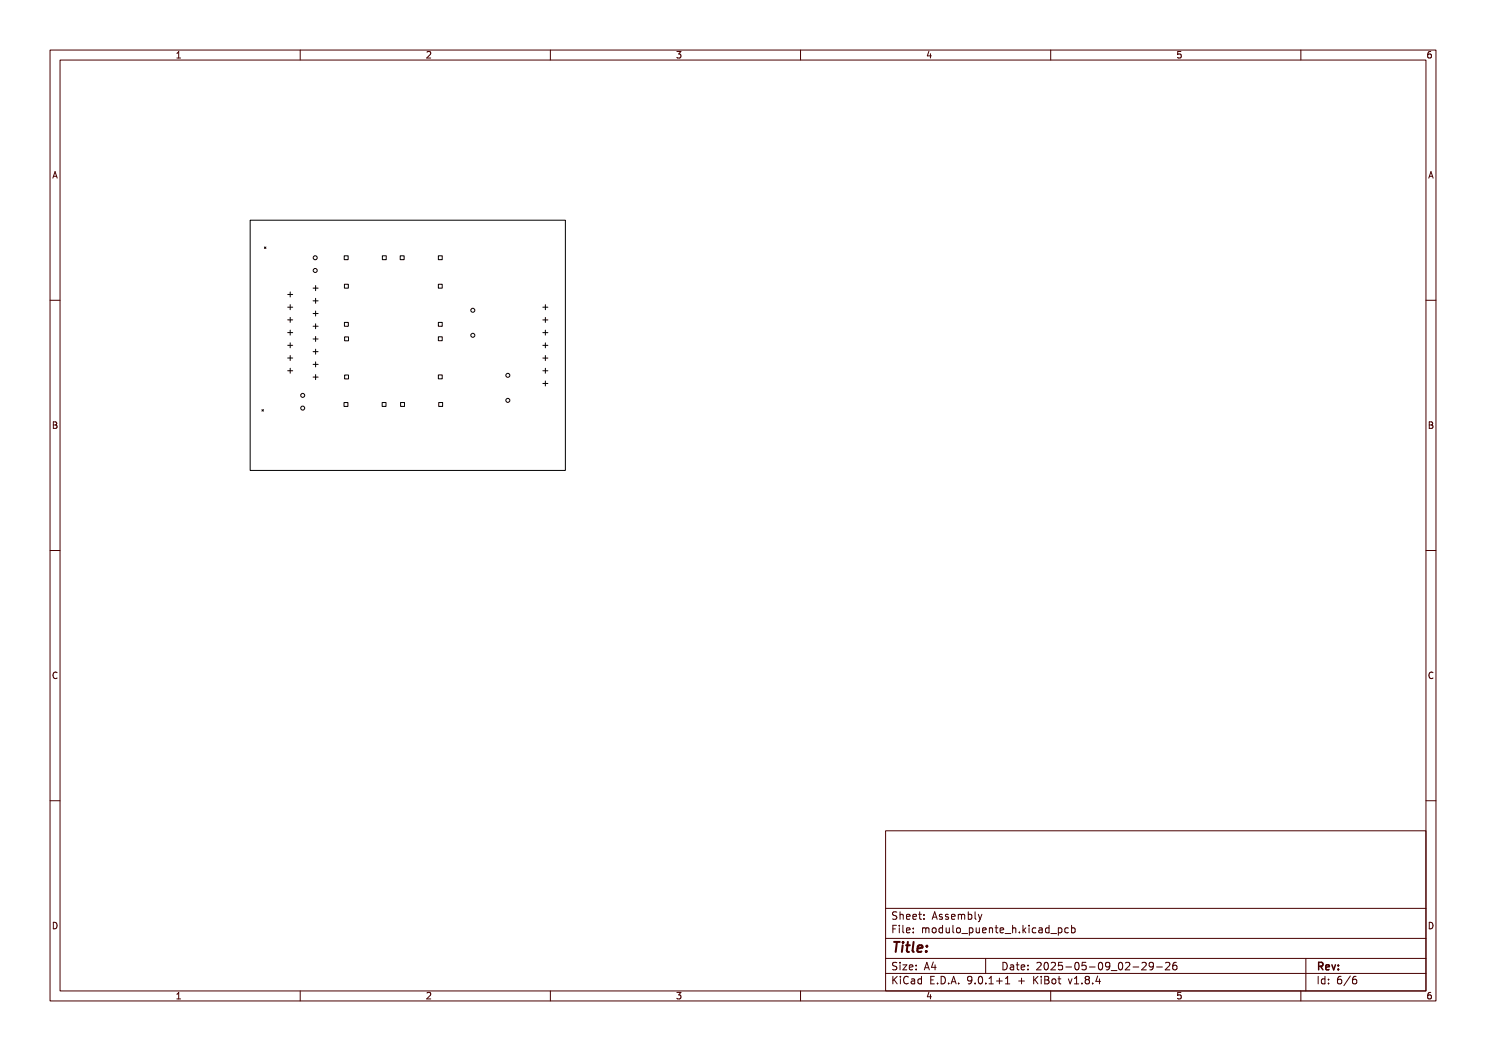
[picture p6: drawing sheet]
<svg xmlns="http://www.w3.org/2000/svg" width="297mm" height="210mm" viewBox="0 0 297 210" stroke-linecap="round" stroke-linejoin="round" font-family="sans-serif">
<g fill="none" stroke="#000" stroke-width=".2">
<path d="M50 44h63v50h-63zM52.9 49.4l.2 .2M53.1 49.4l-.2 .2M57.5 58.8h1M58 58.3v1M62.6 57.6h1M63.1 57.1v1M63.1 59.6v1M68.8 51.1h.8v.8h-.8zM68.8 56.8h.8v.8h-.8zM76.4 51.1h.8v.8h-.8zM80 51.1h.8v.8h-.8z"/>
<path d="M87.6 56.8h.8v.8h-.8zM87.6 51.1h.8v.8h-.8zM57.5 74.1h1M57.5 71.5h1M57.5 69h1M57.5 66.5h1M57.5 63.9h1M57.5 61.4h1M58 60.9v1M58 63.4v1M58 66v1M58 68.5v1"/>
<path d="M58 71v1M58 73.6v1M62.6 75.3h1M62.6 72.8h1M62.6 70.3h1M62.6 67.7h1M62.6 65.2h1M62.6 62.6h1M62.6 60.1h1M63.1 62.1v1.1M63.1 64.7v1M63.1 67.2v1"/>
<path d="M63.1 69.8v1M63.1 72.3v1M63.1 74.8v1.1M68.8 64.4h.8v.8h-.8zM68.9 74.9h.8v.8h-.8zM68.9 67.3h.8v.8h-.8zM87.6 74.9h.8v.8h-.8zM87.6 67.3h.8v.8h-.8zM87.6 64.4h.8v.8h-.8zM108.5 76.6h1M108.5 74.1h1M108.5 71.5h1"/>
<path d="M108.5 69h1M108.5 66.5h1M108.5 63.9h1M108.5 61.4h1M109 60.9v1M109 63.4v1M109 66v1M109 68.5v1M109 71v1M109 73.6v1M109 76.1v1M52.4 81.9l.2 .3"/>
<path d="M52.6 81.9l-.2 .3M68.8 80.4h.7v.8h-.7zM76.4 80.4h.8v.8h-.8zM80.1 80.4h.7v.8h-.7zM87.7 80.4h.8v.8h-.8z"/>
<circle cx="63" cy="51.5" r=".4"/>
<circle cx="63" cy="54" r=".4"/>
<circle cx="60.5" cy="79" r=".4"/>
<circle cx="94.5" cy="62" r=".4"/>
<circle cx="94.5" cy="67" r=".4"/>
<circle cx="101.5" cy="80" r=".4"/>
<circle cx="101.5" cy="75" r=".4"/>
<circle cx="60.5" cy="81.5" r=".4"/>
</g>
<g fill="none" stroke="#480000" stroke-width=".2">
<path d="M10 10h277v190h-277zM12 12h273v186h-273zM35.3 11.6h.8M35.3 10.7l.4-.4v1.3M60 10v2M85.3 10.4l.5-.1 .3 .4-.8 .9h.8M110 10v2M135.3 10.3h.8l-.4 .5 .3 .1v.6l-.2 .1-.5-.1M160 10v2M185.7 10.2l-.4 1h.9M186 10.7v.9M210 10v2"/>
<path d="M236 10.3h-.6l-.1 .6 .2-.1 .5 .1 .1 .1-.1 .5-.2 .1-.5-.1M260 10v2M286 10.3l-.4 .1-.2 .2-.1 .7 .3 .3 .4-.1 .1-.5-.1-.1-.4-.1-.3 .2M10.6 35.6l.4-1.3 .4 1.3M10.7 35.2h.6M285.6 35.6l.4-1.3 .4 1.3M285.7 35.2h.6M10 60h2M285 60h2M10.7 84.3h.4l.2 .2-.2 .4 .2 .1 .1 .3-.2 .3h-.5zM10.7 84.9h.4M285.7 84.3h.4l.2 .2-.2 .4 .2 .1 .1 .3-.2 .3h-.5z"/>
<path d="M285.7 84.9h.4M10 110h2M285 110h2M11.4 134.4a.62 .62 0 0 0-.9 .5 .62 .62 0 0 0 .7 .7l.2-.1M286.4 134.4a.62 .62 0 0 0-.9 .5 .62 .62 0 0 0 .7 .7l.2-.1M10 160h2M285 160h2M177 166h108v32h-108zM10.7 184.3a.66 .66 0 0 1 .7 .6 .66 .66 0 0 1-.7 .7zM35.3 198.7l.4-.4v1.3M35.3 199.6h.8M60 198v2"/>
<path d="M85.3 198.4l.5-.1 .3 .4-.8 .9h.8M110 198v2M135.3 198.3h.8l-.4 .5 .3 .1v.6l-.2 .1-.5-.1M160 198v2M177 194.5h108M177 191.5h108M177 187.5h108M177 181.5h108M178.5 195.1v1.5M178.5 185.6h.5M178.7 195.7l.6 .9M179.2 184.9h-.7v1.5"/>
<path d="M179.2 192.4l-.5-.1-.2 .1v.5l.6 .3 .1 .3-.2 .3-.6-.1M179.2 182.3l-.5-.1-.2 .1v.5l.6 .3 .1 .3-.2 .3-.6-.1M179.3 195.1l-.8 .9M179.7 184.9v.1M179.7 185.4v1M179.9 182.2v1.5M179.9 192.3v.1M179.9 192.8v1M179.9 182.8l.2-.1 .4 .1v.9M180 195.1v.1M180 195.6v1M180.5 192.8h.7l-.7 1h.7"/>
<path d="M180.5 184.9v1.3l.2 .2M181.2 185.9l.7-.2-.1-.2-.4-.1-.2 .2v.7h.6M181.2 183.2l.7-.1-.1-.3-.4-.1-.2 .2v.7h.6M181.5 195.2a.71 .71 0 0 0-1 .5 .71 .71 0 0 0 .7 .9l.3-.1M181.7 193.3l.8-.1-.1-.3-.4-.1-.3 .2 .1 .7h.6M182.2 195.7h.5l.1 .9M182.5 183.2l.7-.1-.1-.3-.4-.1-.2 .2v.7h.6M182.5 186.3v.1M182.5 185.5v.1M182.8 196h-.5l-.2 .2 .2 .4 .5-.1M183.1 193.7v.1M183.1 192.9v.1"/>
<path d="M183.6 182.7h.6M183.8 182.2v1.3l.4 .2M184.2 195.7l-.5-.1-.2 .3 .1 .6h.6M184.2 195.1v1.5M184.4 185.5l.4-.1 .2 .2M184.4 185.4v1M184.7 183.6v.1M184.7 182.8v.1M184.7 193.8l.5-1.5 .5 1.5M184.9 193.4h.7M185 185.6l.2-.2 .4 .1 .1 .9M185 185.6v.8"/>
<path d="M185.7 198.2l-.4 1h.9M186 198.7v.9M186 195.8h.5M186.3 183.7l.5-1.5 .5 1.5M186.4 185.5l.2-.1 .4 .1 .1 .6-.1 .2-.4 .1-.2-.1zM186.5 183.3h.7M186.5 192.2l-.3 1.1h.9M186.7 195.1h-.7v1.5h.7M186.9 192.8v1M187.4 196.5v.1M188.1 195.1a.76 .76 0 0 1 .9 .7 .76 .76 0 0 1-.9 .8zM188.3 182.8l-.3-.1-.3 .2 .1 .2 .5 .2v.3h-.6"/>
<path d="M188.4 185.5l-.4-.1-.3 .3 .1 .6h.6M188.4 184.9v1.5M189.1 185.4l.1 .9 .3 .1 .2-.1M189.5 182.8l-.3-.1-.2 .2v.2l.5 .2v.3h-.5M189.6 196.5v.1M189.7 185.4v1M190.1 196.6l.5-1.5 .5 1.5M190.2 183.2l.7-.1-.1-.3-.4-.1-.2 .2v.7h.6M190.2 196.2h.8M190.5 184.9v1.3l.2 .2M191.2 185.5l.3-.1 .4 .1 .1 .6-.2 .2-.3 .1-.3-.1zM191.5 182.8l.5-.1 .2 .2"/>
<path d="M191.5 182.7v1M191.6 196.5v.1M192.2 182.9l.2-.2 .3 .1 .1 .9M192.2 182.9v.8M192.2 186.5h1.2M193.5 182.8l.5-.1 .2 .3-.1 .6h-.6M193.5 182.2v1.5M193.7 185.5l.5-.1 .3 .3-.2 .6h-.6M193.7 185.4v1.5M194.2 195.7l-.2 .3h-.3l-.3-.3 .1-.5 .5-.1 .2 .1a.99 .99 0 0 1-.4 1.4h-.3M194.9 196.5v.1M194.9 182.2v1.3l.2 .2"/>
<path d="M195.1 185.4l.1 .9 .3 .1 .2-.1M195.5 182.7l.4 1M195.7 195.2l.2-.1a.8 .8 0 0 1 .5 .7 .8 .8 0 0 1-.5 .8l-.2-.1-.2-.5zM195.7 185.4v1M195.9 183.7l-.4 .5M196.2 182.7l-.3 1M196.4 185.9l.7-.2-.1-.2-.4-.1-.2 .2 .1 .7h.5M197 191.5v3M197 196.5v.1M197.7 196.6h.8M197.7 195.5l.4-.4v1.5M197.7 185.5l.3-.1 .3 .1 .1 .9"/>
<path d="M197.7 185.4v1M198.9 185.4h.6M199.1 184.9v1.3l.4 .2M199.2 196h1.1M199.7 195.4v1.2M199.9 185.9l.7-.2-.1-.2-.4-.1-.2 .2 .1 .7h.5M200.5 192.3a.76 .76 0 0 1 .8 .7 .76 .76 0 0 1-.8 .8zM200.9 186.5h1.1M201 196.6h.8M201 195.5l.4-.4v1.5M202 192.9h.5l.1 .9M202.4 185.5l.2-.1 .4 .1v.9"/>
<path d="M202.4 184.9v1.5M202.6 193.2h-.5l-.2 .2 .2 .4 .5-.1M203.1 192.8h.6M203.3 192.3v1.3l.4 .2M203.6 196h1.1M203.7 186.3v.1M204.1 193.3l.7-.1-.1-.3-.4-.1-.2 .2 .1 .7h.5M204.2 195.4v1.2M204.5 184.9v1.5M204.6 185.8l.4 .6M205 185.4l-.5 .6M205.5 193.7v.1"/>
<path d="M205.5 192.9v.1M205.7 184.9v.1M205.7 185.4v1M206.6 195.1v1.5M206.8 195.7l.7 .9M207 185.5l-.4-.1-.3 .3 .2 .6h.5M207.2 192.4l.6-.1 .3 .4-.9 1.1h.9M207.5 195.1l-.9 .9M207.7 185.5h.5l.1 .9M208.1 195.1v.1M208.1 195.6v1M208.3 185.7l-.5 .1-.2 .2 .2 .4 .5-.1"/>
<path d="M208.8 195.1l.7 .1 .1 .3-.3 .3a.4 .4 0 0 1 .4 .4 .4 .4 0 0 1-.3 .4h-.6zM208.8 195.8h.5M208.9 192.4l.1-.1a.8 .8 0 0 1 .5 .7 .8 .8 0 0 1-.5 .8 1 1 0 0 1-.1-1.4zM209.7 184.9v1.5M209.7 185.5l-.5-.1-.2 .3 .1 .6h.6M210 198v2M210 186.5h1.2M210.1 192.4l.6-.1 .3 .4-1 1.1h1M210.4 195.7l.3-.1 .3 .3v.4l-.3 .3-.3-.1-.2-.2zM211.5 195.6h.5M211.5 185.5l.5-.1 .2 .3-.1 .6h-.6M211.5 185.4v1.5"/>
<path d="M211.7 195.1v1.3l.3 .2M212.3 192.3h-.7l-.1 .7 .2-.1h.5l.2 .3-.1 .5-.2 .1-.6-.1M213 193.2h1.2M213.5 195.6l.4 1 .3-1M213.5 185.5l-.4-.1-.3 .3 .2 .6h.5M214.2 185.5l.4-.1 .3 .3-.2 .6h-.5M214.2 184.9v1.5M214.7 196.6h.9M214.7 195.5l.5-.4v1.5M215 192.4l.2-.1a.8 .8 0 0 1 .5 .7 .8 .8 0 0 1-.5 .8l-.2-.1-.2-.5zM216.2 196.5v.1M217 192.3h-.7l-.1 .7 .3-.1h.5l.1 .3-.1 .5-.2 .1-.6-.1"/>
<path d="M217.2 195.7l-.3 .3v.3l.3 .3h.3l.2-.3v-.3l-.2-.3M217.2 195.7l-.3-.3 .3-.3h.3l.2 .3-.2 .3M217.2 195.7h.3M217.7 193.2h1.2M218.4 196.5v.1M219.4 195l-.4 1.1h1M219.7 192.4l.2-.1a.8 .8 0 0 1 .5 .7 .8 .8 0 0 1-.5 .8l-.2-.1-.2-.5zM219.7 195.6v1M221.8 192.9l-.3 .3h-.3l-.2-.3 .1-.5 .4-.1 .2 .1a.99 .99 0 0 1-.3 1.4h-.3M222.1 193.9h1.1M223.7 192.4l.2-.1a.8 .8 0 0 1 .5 .7 .8 .8 0 0 1-.5 .8l-.2-.1-.2-.5zM225 192.4l.5-.1 .3 .4-.9 1.1h.9"/>
<path d="M226.5 193.2h1.1M228.2 192.4l.6-.1 .3 .4-.9 1.1h.9M230.5 192.9l-.3 .3h-.2l-.3-.3 .1-.5 .4-.1 .3 .1a.99 .99 0 0 1-.4 1.4h-.3M231.2 193.2h1.1M233 192.4l.5-.1 .3 .4-.9 1.1h.9M235.1 192.3l-.4 .1a1.01 1.01 0 0 0 0 1.4l.5-.1v-.5l-.2-.3h-.3l-.3 .3M236 198.3h-.6l-.1 .6 .2-.1 .5 .1 .1 .1-.1 .5-.2 .1-.5-.1M260 198v2M261 191.5v6.5M263.5 195.1v1.5M264.8 195.7l-.4-.1-.3 .3 .1 .6h.6M264.8 195.1v1.5"/>
<path d="M265.5 196.5v.1M265.5 195.7v.1M268 195.1l-.4 .1a1.01 1.01 0 0 0 0 1.4l.5-.1 .1-.5-.3-.3h-.3l-.3 .3M269.9 195l-1.3 2M271 195.1l-.4 .1a1.01 1.01 0 0 0 0 1.4l.5-.1 .1-.5-.3-.3h-.3l-.3 .3M285.7 184.3a.66 .66 0 0 1 .7 .6 .66 .66 0 0 1-.7 .7zM286 198.3l-.4 .1-.2 .2-.1 .8 .3 .2 .4-.1 .1-.5-.1-.1-.4-.1-.3 .2"/>
</g>
<path d="M263.6 193.1l.7-.1 .1-.2-.1-.4-.2-.1h-.5v1.5M263.9 193.1l.5 .7M265 193.3l.7-.2-.1-.2-.4-.1-.2 .2 .1 .7h.5M266.2 192.8l.4 1 .3-1M267.5 193.6v.2M267.5 192.9v.1" fill="none" stroke="#480000" stroke-width=".3"/>
<path d="M178.7 188.2h1.1M179.3 188.2l-.3 2M180.4 188.9l-.1 1.3M180.5 188.2v.2M181.1 188.9h.7M181.5 188.2l-.3 1.7 .1 .2 .4 .1M182.6 188.2l-.2 1.7 .2 .3M183.4 189.5l1-.1-.1-.4h-.7l-.3 .9 .3 .3 .6-.1M185.1 190v.2M185.3 189l-.1 .2" fill="none" stroke="#480000" stroke-width=".4"/>
<text font-size="2.7" fill="#fff" x="178" y="190.3">Title:</text>
<g font-size="2" fill="#fff">
<text x="178" y="183.8">Sheet: Assembly</text>
<text x="178" y="186.5">File: modulo_puente_h.kicad_pcb</text>
<text x="178" y="193.9">Size: A4</text>
<text x="178" y="196.7">KiCad E.D.A. 9.0.1+1 + KiBot v1.8.4</text>
<text x="200" y="193.9">Date: 2025-05-09_02-29-26</text>
<text x="263" y="196.7">Id: 6/6</text>
<text x="263" y="193.9">Rev:</text>
</g>
<g font-size="1.7" fill="#fff">
<text x="35" y="11.6">1</text>
<text x="85" y="11.6">2</text>
<text x="135" y="11.6">3</text>
<text x="185" y="11.6">4</text>
<text x="235" y="11.6">5</text>
<text x="285" y="11.6">6</text>
<text x="10.5" y="35.6">A</text>
<text x="285.5" y="35.6">A</text>
<text x="10.5" y="85.6">B</text>
<text x="285.5" y="85.6">B</text>
<text x="10.5" y="135.7">C</text>
<text x="285.5" y="135.7">C</text>
<text x="10.5" y="185.6">D</text>
<text x="285.5" y="185.6">D</text>
<text x="35" y="199.7">1</text>
<text x="85" y="199.7">2</text>
<text x="135" y="199.7">3</text>
<text x="185" y="199.7">4</text>
<text x="235" y="199.7">5</text>
<text x="285" y="199.7">6</text>
</g>
</svg>
